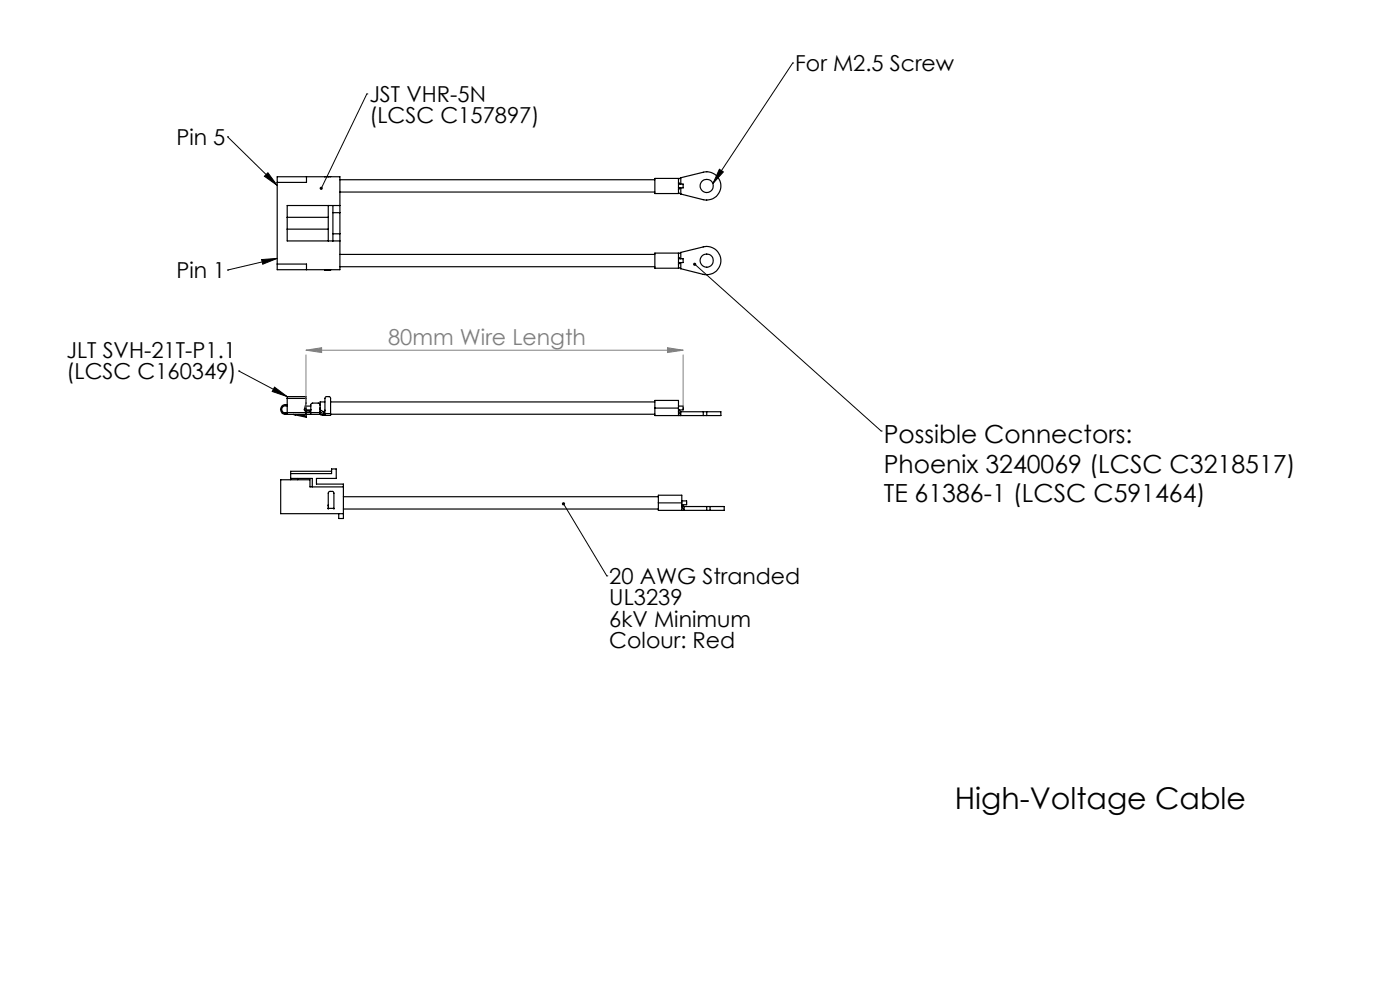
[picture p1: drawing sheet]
<svg xmlns="http://www.w3.org/2000/svg" width="297mm" height="210mm" viewBox="0 0 297 210" stroke-linecap="round" stroke-linejoin="round" font-family="sans-serif">
<g fill="none" stroke="#000" stroke-width=".25">
<path d="M58.8 37.5h13.3v19.7h-13.3zM65 37.5v1.2h-6.2M68.9 37.5h.4M68.9 37.5h.1M69.3 37.5h.4M69.3 37.5h.1M69.7 37.5h.4M69.7 37.5h.1M72.1 38.1h66.8M138.9 37.8h5v3.3h-5zM143.9 38.7l.4 .3M143.9 39h1v.9h-1"/>
<path d="M144.3 39.9l-.4 .3M144.4 37.7l4.8-1.2a3 3 0 0 1 3.7 2.9 3 3 0 0 1-3.7 3l-4.8-1.2M144.4 37.7v1.3M144.4 39.9v1.3M144.4 37.7l-.5 .3M58.8 56h6.2v1.2M60.9 46.1h8.7M60.9 48.6h8.7M68.9 57.2v.1M68.9 57.3h.4M69.3 57.3h.4M69.3 57.2v.1"/>
<path d="M69.6 43.6v7.5M69.7 57.2v.1M70.1 57.2l-.4 .1M70.6 43.6v7.5M70.6 45.1h1.5M70.6 49.6h1.5M72.1 43.6h-11.2v7.5h11.2M72.1 40.7h66.8M72.1 54h66.8M72.1 56.6h66.8M138.9 53.7h5v3.2h-5zM143.9 54.6l.4 .3"/>
<path d="M143.9 54.9h1v.8h-1M143.9 40.9l.5 .3M143.9 56.7l.5 .3M144.3 55.7l-.4 .3M144.4 53.5l4.8-1.1a3 3 0 0 1 3.7 2.9 3 3 0 0 1-3.7 2.9l-4.8-1.2M144.4 53.5v1.4M144.4 55.7v1.3M144.4 53.5l-.5 .3M59.9 87.7l.7 .2M59.9 87.7h1M60.6 87.9h7.3M60.9 84.5v-.4h4v.4"/>
<path d="M60.9 87.5v.4M60.9 85.8a1.07 1.07 0 0 0-1.2 .5 1.07 1.07 0 0 0 .2 1.4M60.9 86.1a.81 .81 0 0 0-1.1 .6 .81 .81 0 0 0 .8 1v.2M60.9 87.5h7M60.9 84.5v3M60.9 84.5h4M62.2 87.9l.4 .1M62.7 87.9l-.1 .1M63.4 87.9l1.6 .4v.2l-2.4-.5M64.9 84.5v1.1l-.3 1.2v.3h1.2l.1-.1h-1v-.9h1M64.9 87.2v.7M67.9 87.5v.3"/>
<path d="M67.9 87.8l.1 .1M67.9 87.5h.1M67.9 85.9l-.3-.4-1.5 .1-.2 .2v2.1M67.9 86.8l.1 .1M67.9 87.8v.1M67.9 85.9v1.6M67.9 87.5l.8 .2M67.9 87.9h.1M68 86.9l.7 .4M68 86.9l-.1 .4M68 87.9h.1M68 87.9l.8 .2"/>
<path d="M68.7 87.7l.1 .4M68.7 87.7h.2M68.7 87.3v.4M68.8 88.1h.1M68.9 85.3h-1v.6M68.9 87.7v.4M68.9 87l-.2 .3M68.9 87.7v-3.3l.3-.3h.7l.2 .3v3.3M68.9 87.7h1.2M70.1 87.7v.4h-1.2M70.1 85.3h68.8M70.1 87.9h68.8"/>
<path d="M70.3 100h-8.6v1.8M138.9 86.6v1.6h10.3M138.9 86.6v-1.7h5v1.7M138.9 86.6h5M143.9 87.2l.5 1v-.9M143.9 87.2v1M143.9 86.6v.6M143.9 86.1h1v.9h-.9M143.9 86.9l.5 .4M144.4 87.3h4.8M149.2 87.3h.7M149.2 88.2h.7"/>
<path d="M149.2 87.3v.9M149.9 87.3h3v.9h-3M149.9 87.3v.9M61.7 100.5h8.6v-1h1v2h-4.2v1.2h5.7v7.3h-.9v-1M61.7 101.5h4.6v1.8M63.1 101.5v.3M69.6 107.8h.1M69.6 107.1v.2M69.6 107.8v.2M69.6 107.8v-3.2l.3-.4h.7l.2 .4v3.2M69.6 107.8h1.2M70.8 107.8v.2"/>
<path d="M72.8 105.4h66.9M72.8 108h66.9M72.8 103.3h-7v-1.5h-6.3v7.2h13.3M139.7 106.7v-1.7h4.9v1.7M139.7 106.7v1.6h10.2M139.7 106.7h4.9M144.6 107.3l.5 1v-.9M144.6 107.3v1M144.6 106.7v.6M144.6 106.2h1.1v.9h-1M144.6 107l.5 .4M145.1 107.4h4.8"/>
<path d="M149.9 108.3h.7M149.9 107.4h.7M149.9 107.4v.9M150.6 107.4h3v.9h-3M150.6 107.4v.9"/>
<circle cx="149.9" cy="39.4" r="1.41"/>
<circle cx="149.9" cy="55.3" r="1.41"/>
</g>
<g fill="none" stroke="#000" stroke-width=".21">
<path d="M77.8 19.9h.1M77.8 19.9l-9.6 20.1M168.2 13.4h.1M168.2 13.4l-17 25.5M48.3 29h.1M48.3 29l10.5 10.3M56.8 36.6l2 2.7-2.7-1.9zM152.6 35.9l.9 .6-2.3 2.4zM48.3 57.3h.1M55.5 55.1l3.3-.3-3.1 1.2zM58.8 54.8l-10.5 2.5M147.4 56l39.5 35.4"/>
<path d="M50.7 78.7h.1M50.7 78.7l10.2 5.4M58.2 82.1l2.7 2-3.2-1.1zM186.9 91.4h.1M119.6 106.9l9.1 15.3M128.7 122.2h.1"/>
</g>
<path d="M64.9 74.3l3.3-.5v1zM64.9 75.3v11.2M64.9 74.3h80M141.6 73.8l3.3 .5-3.3 .5zM144.9 75.3v11" fill="none" stroke="#808080" stroke-width=".21"/>
<g fill="#000">
<path d="M147.1 55.8a.34 .34 0 0 1 .6 0 .34 .34 0 0 1-.3 .6 .34 .34 0 0 1-.3-.5l.3 .1z"/>
<path d="M58.2 82.1l2.7 2-3.2-1.1zM56.8 36.6l2 2.7-2.7-1.9zM55.5 55.1l3.3-.3-3.1 1.2zM67.9 39.7v.5l.3-.2-.2 .2a.34 .34 0 0 0 .4-.1 .34 .34 0 0 0-.1-.4 .34 .34 0 0 0-.4 0zM152.6 35.9l.9 .6-2.3 2.4zM119.4 106.6a.33 .33 0 0 0 0 .5 .33 .33 0 0 0 .5-.2 .33 .33 0 0 0-.4-.4l.1 .4z"/>
</g>
<path d="M64.9 74.3l3.3-.5v1zM141.6 73.8l3.3 .5-3.3 .5z" fill="#808080"/>
<text font-size="6.3" x="202.6" y="171.6">High-Voltage Cable</text>
<g font-size="5.3">
<text x="187.5" y="94">Possible Connectors:</text>
<text x="187.5" y="100.3">Phoenix 3240069 (LCSC C3218517)</text>
<text x="187.5" y="106.5">TE 61386-1 (LCSC C591464)</text>
</g>
<g font-size="4.7">
<text x="168.7" y="15.1">For M2.5 Screw</text>
<text x="78.4" y="21.7">JST VHR-5N</text>
<text x="78.4" y="26.2">(LCSC C157897)</text>
<text x="37.4" y="30.7">Pin 5</text>
<text x="37.4" y="59">Pin 1</text>
<text x="14.1" y="75.9">JLT SVH-21T-P1.1</text>
<text x="14.1" y="80.4">(LCSC C160349)</text>
<text x="129.3" y="123.9">20 AWG Stranded</text>
<text x="129.3" y="128.4">UL3239</text>
<text x="129.3" y="132.9">6kV Minimum</text>
<text x="129.3" y="137.5">Colour: Red</text>
</g>
<text font-size="4.7" fill="#808080" x="82.3" y="73.2">80mm Wire Length</text>
</svg>
